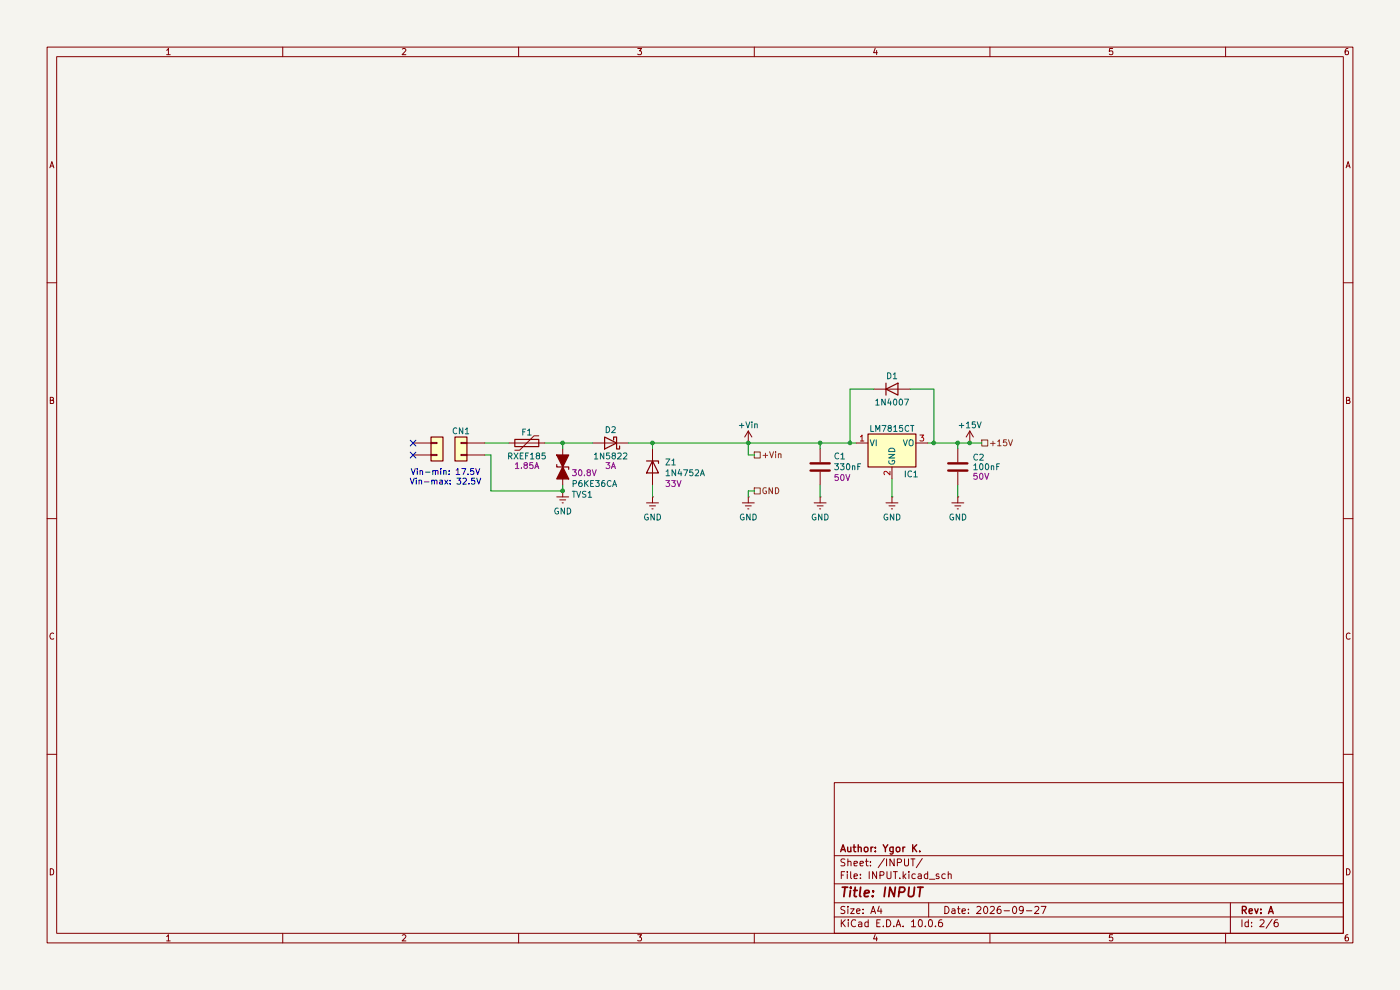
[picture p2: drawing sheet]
(kicad_sch
 (version 20260306)
 (generator "eeschema")
 (generator_version "10.0")
 (paper "A4")
 (title_block
  (title "INPUT")
  (date "2026-09-27")
  (rev "A")
  (company "Author: Ygor K."))
 (lib_symbols
  (symbol "Conn_01x02_1"
   (pin_numbers (hide yes))
   (pin_names
    (offset 1.016) (hide yes)) (exclude_from_sim no) (in_bom yes) (on_board yes)
   (in_pos_files yes)
   (duplicate_pin_numbers_are_jumpers no)
   (property "Reference" "J" (at 0 2.54 0) (show_name no) (do_not_autoplace no) (effects (font (size 1.27 1.27))))
   (property "Value" "Conn_01x02" (at 0 -5.08 0) (show_name no) (do_not_autoplace no) (effects (font (size 1.27 1.27))))
   (property "Footprint" "" (at 0 0 0) (show_name no) (do_not_autoplace no) (hide yes) (effects (font (size 1.27 1.27))))
   (property "Datasheet" "" (at 0 0 0) (show_name no) (do_not_autoplace no) (hide yes) (effects (font (size 1.27 1.27))))
   (property "Description" "Generic connector, single row, 01x02, script generated (kicad-library-utils/schlib/autogen/connector/)" (at 0 0 0) (show_name no) (do_not_autoplace no) (hide yes) (effects (font (size 1.27 1.27))))
   (symbol "Conn_01x02_1_1_1"
    (rectangle (start -1.27 1.27) (end 1.27 -3.81) (stroke (width 0.254) (type default)) (fill (type background)))
    (rectangle (start -1.27 0.127) (end 0 -0.127) (stroke (width 0.1524) (type default)) (fill (type none)))
    (rectangle (start -1.27 -2.413) (end 0 -2.667) (stroke (width 0.1524) (type default)) (fill (type none)))
    (pin passive line (at -5.08 0 0) (length 3.81) (name "Pin_1" (effects (font (size 1.27 1.27)))) (number "1" (effects (font (size 1.27 1.27)))))
    (pin passive line (at -5.08 -2.54 0) (length 3.81) (name "Pin_2" (effects (font (size 1.27 1.27)))) (number "2" (effects (font (size 1.27 1.27))))))
   (embedded_fonts no))
  (symbol "Connector_Generic:Conn_01x02"
   (pin_numbers (hide yes))
   (pin_names
    (offset 1.016) (hide yes)) (exclude_from_sim no) (in_bom yes) (on_board yes)
   (in_pos_files yes)
   (duplicate_pin_numbers_are_jumpers no)
   (property "Reference" "J" (at 0 2.54 0) (show_name no) (do_not_autoplace no) (effects (font (size 1.27 1.27))))
   (property "Value" "Conn_01x02" (at 0 -5.08 0) (show_name no) (do_not_autoplace no) (effects (font (size 1.27 1.27))))
   (property "Footprint" "" (at 0 0 0) (show_name no) (do_not_autoplace no) (hide yes) (effects (font (size 1.27 1.27))))
   (property "Datasheet" "" (at 0 0 0) (show_name no) (do_not_autoplace no) (hide yes) (effects (font (size 1.27 1.27))))
   (property "Description" "Generic connector, single row, 01x02, script generated (kicad-library-utils/schlib/autogen/connector/)" (at 0 0 0) (show_name no) (do_not_autoplace no) (hide yes) (effects (font (size 1.27 1.27))))
   (symbol "Conn_01x02_1_1"
    (rectangle (start -1.27 1.27) (end 1.27 -3.81) (stroke (width 0.254) (type default)) (fill (type background)))
    (rectangle (start -1.27 0.127) (end 0 -0.127) (stroke (width 0.1524) (type default)) (fill (type none)))
    (rectangle (start -1.27 -2.413) (end 0 -2.667) (stroke (width 0.1524) (type default)) (fill (type none)))
    (pin passive line (at -5.08 0 0) (length 3.81) (name "Pin_1" (effects (font (size 1.27 1.27)))) (number "1" (effects (font (size 1.27 1.27)))))
    (pin passive line (at -5.08 -2.54 0) (length 3.81) (name "Pin_2" (effects (font (size 1.27 1.27)))) (number "2" (effects (font (size 1.27 1.27))))))
   (embedded_fonts no))
  (symbol "Device:C"
   (pin_numbers (hide yes))
   (pin_names
    (offset 0.254)) (exclude_from_sim no) (in_bom yes) (on_board yes)
   (in_pos_files yes)
   (duplicate_pin_numbers_are_jumpers no)
   (property "Reference" "C" (at 0.635 2.54 0) (show_name no) (do_not_autoplace no) (effects (font (size 1.27 1.27)) (justify left)))
   (property "Value" "C" (at 0.635 -2.54 0) (show_name no) (do_not_autoplace no) (effects (font (size 1.27 1.27)) (justify left)))
   (property "Footprint" "" (at 0.9652 -3.81 0) (show_name no) (do_not_autoplace no) (hide yes) (effects (font (size 1.27 1.27))))
   (property "Datasheet" "" (at 0 0 0) (show_name no) (do_not_autoplace no) (hide yes) (effects (font (size 1.27 1.27))))
   (property "Description" "Unpolarized capacitor" (at 0 0 0) (show_name no) (do_not_autoplace no) (hide yes) (effects (font (size 1.27 1.27))))
   (symbol "C_0_1"
    (polyline (pts (xy -2.032 0.762) (xy 2.032 0.762)) (stroke (width 0.508) (type default)) (fill (type none)))
    (polyline (pts (xy -2.032 -0.762) (xy 2.032 -0.762)) (stroke (width 0.508) (type default)) (fill (type none))))
   (symbol "C_1_1"
    (pin passive line (at 0 3.81 270) (length 2.794) (name "" (effects (font (size 1.27 1.27)))) (number "1" (effects (font (size 1.27 1.27)))))
    (pin passive line (at 0 -3.81 90) (length 2.794) (name "" (effects (font (size 1.27 1.27)))) (number "2" (effects (font (size 1.27 1.27))))))
   (embedded_fonts no))
  (symbol "Device:D_TVS_Filled"
   (pin_numbers (hide yes))
   (pin_names
    (offset 1.016) (hide yes)) (exclude_from_sim no) (in_bom yes) (on_board yes)
   (in_pos_files yes)
   (duplicate_pin_numbers_are_jumpers no)
   (property "Reference" "D" (at 0 2.54 0) (show_name no) (do_not_autoplace no) (effects (font (size 1.27 1.27))))
   (property "Value" "D_TVS_Filled" (at 0 -2.54 0) (show_name no) (do_not_autoplace no) (effects (font (size 1.27 1.27))))
   (property "Footprint" "" (at 0 0 0) (show_name no) (do_not_autoplace no) (hide yes) (effects (font (size 1.27 1.27))))
   (property "Datasheet" "" (at 0 0 0) (show_name no) (do_not_autoplace no) (hide yes) (effects (font (size 1.27 1.27))))
   (property "Description" "Bidirectional transient-voltage-suppression diode, filled shape" (at 0 0 0) (show_name no) (do_not_autoplace no) (hide yes) (effects (font (size 1.27 1.27))))
   (symbol "D_TVS_Filled_0_1"
    (polyline (pts (xy -2.54 -1.27) (xy 0 0) (xy -2.54 1.27) (xy -2.54 -1.27)) (stroke (width 0.254) (type default)) (fill (type outline)))
    (polyline (pts (xy 0.508 1.27) (xy 0 1.27) (xy 0 -1.27) (xy -0.508 -1.27)) (stroke (width 0.254) (type default)) (fill (type none)))
    (polyline (pts (xy 1.27 0) (xy -1.27 0)) (stroke (width 0) (type default)) (fill (type none)))
    (polyline (pts (xy 2.54 1.27) (xy 2.54 -1.27) (xy 0 0) (xy 2.54 1.27)) (stroke (width 0.254) (type default)) (fill (type outline))))
   (symbol "D_TVS_Filled_1_1"
    (pin passive line (at -3.81 0 0) (length 2.54) (name "A1" (effects (font (size 1.27 1.27)))) (number "1" (effects (font (size 1.27 1.27)))))
    (pin passive line (at 3.81 0 180) (length 2.54) (name "A2" (effects (font (size 1.27 1.27)))) (number "2" (effects (font (size 1.27 1.27))))))
   (embedded_fonts no))
  (symbol "Device:Polyfuse"
   (pin_numbers (hide yes))
   (pin_names
    (offset 0)) (exclude_from_sim no) (in_bom yes) (on_board yes)
   (in_pos_files yes)
   (duplicate_pin_numbers_are_jumpers no)
   (property "Reference" "F" (at -2.54 0 90) (show_name no) (do_not_autoplace no) (effects (font (size 1.27 1.27))))
   (property "Value" "Polyfuse" (at 2.54 0 90) (show_name no) (do_not_autoplace no) (effects (font (size 1.27 1.27))))
   (property "Footprint" "" (at 1.27 -5.08 0) (show_name no) (do_not_autoplace no) (hide yes) (effects (font (size 1.27 1.27)) (justify left)))
   (property "Datasheet" "" (at 0 0 0) (show_name no) (do_not_autoplace no) (hide yes) (effects (font (size 1.27 1.27))))
   (property "Description" "Resettable fuse, polymeric positive temperature coefficient" (at 0 0 0) (show_name no) (do_not_autoplace no) (hide yes) (effects (font (size 1.27 1.27))))
   (symbol "Polyfuse_0_1"
    (polyline (pts (xy -1.524 2.54) (xy -1.524 1.524) (xy 1.524 -1.524) (xy 1.524 -2.54)) (stroke (width 0) (type default)) (fill (type none)))
    (rectangle (start -0.762 2.54) (end 0.762 -2.54) (stroke (width 0.254) (type default)) (fill (type none)))
    (polyline (pts (xy 0 2.54) (xy 0 -2.54)) (stroke (width 0) (type default)) (fill (type none))))
   (symbol "Polyfuse_1_1"
    (pin passive line (at 0 3.81 270) (length 1.27) (name "" (effects (font (size 1.27 1.27)))) (number "1" (effects (font (size 1.27 1.27)))))
    (pin passive line (at 0 -3.81 90) (length 1.27) (name "" (effects (font (size 1.27 1.27)))) (number "2" (effects (font (size 1.27 1.27))))))
   (embedded_fonts no))
  (symbol "Diode:1N4007"
   (pin_numbers (hide yes))
   (pin_names (hide yes)) (exclude_from_sim no) (in_bom yes) (on_board yes)
   (in_pos_files yes)
   (duplicate_pin_numbers_are_jumpers no)
   (property "Reference" "D" (at 0 2.54 0) (show_name no) (do_not_autoplace no) (effects (font (size 1.27 1.27))))
   (property "Value" "1N4007" (at 0 -2.54 0) (show_name no) (do_not_autoplace no) (effects (font (size 1.27 1.27))))
   (property "Footprint" "Diode_THT:D_DO-41_SOD81_P10.16mm_Horizontal" (at 0 -4.445 0) (show_name no) (do_not_autoplace no) (hide yes) (effects (font (size 1.27 1.27))))
   (property "Datasheet" "http://www.vishay.com/docs/88503/1n4001.pdf" (at 0 0 0) (show_name no) (do_not_autoplace no) (hide yes) (effects (font (size 1.27 1.27))))
   (property "Description" "1000V 1A General Purpose Rectifier Diode, DO-41" (at 0 0 0) (show_name no) (do_not_autoplace no) (hide yes) (effects (font (size 1.27 1.27))))
   (property "Sim.Device" "D" (at 0 0 0) (show_name no) (do_not_autoplace no) (hide yes) (effects (font (size 1.27 1.27))))
   (property "Sim.Pins" "1=K 2=A" (at 0 0 0) (show_name no) (do_not_autoplace no) (hide yes) (effects (font (size 1.27 1.27))))
   (symbol "1N4007_0_1"
    (polyline (pts (xy -1.27 1.27) (xy -1.27 -1.27)) (stroke (width 0.254) (type default)) (fill (type none)))
    (polyline (pts (xy 1.27 1.27) (xy 1.27 -1.27) (xy -1.27 0) (xy 1.27 1.27)) (stroke (width 0.254) (type default)) (fill (type none)))
    (polyline (pts (xy 1.27 0) (xy -1.27 0)) (stroke (width 0) (type default)) (fill (type none))))
   (symbol "1N4007_1_1"
    (pin passive line (at -3.81 0 0) (length 2.54) (name "K" (effects (font (size 1.27 1.27)))) (number "1" (effects (font (size 1.27 1.27)))))
    (pin passive line (at 3.81 0 180) (length 2.54) (name "A" (effects (font (size 1.27 1.27)))) (number "2" (effects (font (size 1.27 1.27))))))
   (embedded_fonts no))
  (symbol "Diode:1N47xxA"
   (pin_numbers (hide yes))
   (pin_names (hide yes)) (exclude_from_sim no) (in_bom yes) (on_board yes)
   (in_pos_files yes)
   (duplicate_pin_numbers_are_jumpers no)
   (property "Reference" "D" (at 0 2.54 0) (show_name no) (do_not_autoplace no) (effects (font (size 1.27 1.27))))
   (property "Value" "1N47xxA" (at 0 -2.54 0) (show_name no) (do_not_autoplace no) (effects (font (size 1.27 1.27))))
   (property "Footprint" "Diode_THT:D_DO-41_SOD81_P10.16mm_Horizontal" (at 0 -4.445 0) (show_name no) (do_not_autoplace no) (hide yes) (effects (font (size 1.27 1.27))))
   (property "Datasheet" "https://www.vishay.com/docs/85816/1n4728a.pdf" (at 0 0 0) (show_name no) (do_not_autoplace no) (hide yes) (effects (font (size 1.27 1.27))))
   (property "Description" "1300mW Silicon planar power Zener diodes, DO-41" (at 0 0 0) (show_name no) (do_not_autoplace no) (hide yes) (effects (font (size 1.27 1.27))))
   (symbol "1N47xxA_0_1"
    (polyline (pts (xy -1.27 -1.27) (xy -1.27 1.27) (xy -0.762 1.27)) (stroke (width 0.254) (type default)) (fill (type none)))
    (polyline (pts (xy 1.27 0) (xy -1.27 0)) (stroke (width 0) (type default)) (fill (type none)))
    (polyline (pts (xy 1.27 -1.27) (xy 1.27 1.27) (xy -1.27 0) (xy 1.27 -1.27)) (stroke (width 0.254) (type default)) (fill (type none))))
   (symbol "1N47xxA_1_1"
    (pin passive line (at -3.81 0 0) (length 2.54) (name "K" (effects (font (size 1.27 1.27)))) (number "1" (effects (font (size 1.27 1.27)))))
    (pin passive line (at 3.81 0 180) (length 2.54) (name "A" (effects (font (size 1.27 1.27)))) (number "2" (effects (font (size 1.27 1.27))))))
   (embedded_fonts no))
  (symbol "Diode:1N5822"
   (pin_numbers (hide yes))
   (pin_names
    (offset 1.016) (hide yes)) (exclude_from_sim no) (in_bom yes) (on_board yes)
   (in_pos_files yes)
   (duplicate_pin_numbers_are_jumpers no)
   (property "Reference" "D" (at 0 2.54 0) (show_name no) (do_not_autoplace no) (effects (font (size 1.27 1.27))))
   (property "Value" "1N5822" (at 0 -2.54 0) (show_name no) (do_not_autoplace no) (effects (font (size 1.27 1.27))))
   (property "Footprint" "Diode_THT:D_DO-201AD_P15.24mm_Horizontal" (at 0 -4.445 0) (show_name no) (do_not_autoplace no) (hide yes) (effects (font (size 1.27 1.27))))
   (property "Datasheet" "http://www.vishay.com/docs/88526/1n5820.pdf" (at 0 0 0) (show_name no) (do_not_autoplace no) (hide yes) (effects (font (size 1.27 1.27))))
   (property "Description" "40V 3A Schottky Barrier Rectifier Diode, DO-201AD" (at 0 0 0) (show_name no) (do_not_autoplace no) (hide yes) (effects (font (size 1.27 1.27))))
   (symbol "1N5822_0_1"
    (polyline (pts (xy -1.905 0.635) (xy -1.905 1.27) (xy -1.27 1.27) (xy -1.27 -1.27) (xy -0.635 -1.27) (xy -0.635 -0.635)) (stroke (width 0.254) (type default)) (fill (type none)))
    (polyline (pts (xy 1.27 1.27) (xy 1.27 -1.27) (xy -1.27 0) (xy 1.27 1.27)) (stroke (width 0.254) (type default)) (fill (type none)))
    (polyline (pts (xy 1.27 0) (xy -1.27 0)) (stroke (width 0) (type default)) (fill (type none))))
   (symbol "1N5822_1_1"
    (pin passive line (at -3.81 0 0) (length 2.54) (name "K" (effects (font (size 1.27 1.27)))) (number "1" (effects (font (size 1.27 1.27)))))
    (pin passive line (at 3.81 0 180) (length 2.54) (name "A" (effects (font (size 1.27 1.27)))) (number "2" (effects (font (size 1.27 1.27))))))
   (embedded_fonts no))
  (symbol "Regulator_Linear:LM7815_TO220"
   (pin_names
    (offset 0.254)) (exclude_from_sim no) (in_bom yes) (on_board yes)
   (in_pos_files yes)
   (duplicate_pin_numbers_are_jumpers no)
   (property "Reference" "U" (at -3.81 3.175 0) (show_name no) (do_not_autoplace no) (effects (font (size 1.27 1.27))))
   (property "Value" "LM7815_TO220" (at 0 3.175 0) (show_name no) (do_not_autoplace no) (effects (font (size 1.27 1.27)) (justify left)))
   (property "Footprint" "Package_TO_SOT_THT:TO-220-3_Vertical" (at 0 5.715 0) (show_name no) (do_not_autoplace no) (hide yes) (effects (font (size 1.27 1.27)
    (italic yes))))
   (property "Datasheet" "https://www.onsemi.cn/PowerSolutions/document/MC7800-D.PDF" (at 0 -1.27 0) (show_name no) (do_not_autoplace no) (hide yes) (effects (font (size 1.27 1.27))))
   (property "Description" "Positive 1A 35V Linear Regulator, Fixed Output 15V, TO-220" (at 0 0 0) (show_name no) (do_not_autoplace no) (hide yes) (effects (font (size 1.27 1.27))))
   (symbol "LM7815_TO220_0_1"
    (rectangle (start -5.08 1.905) (end 5.08 -5.08) (stroke (width 0.254) (type default)) (fill (type background))))
   (symbol "LM7815_TO220_1_1"
    (pin power_in line (at -7.62 0 0) (length 2.54) (name "VI" (effects (font (size 1.27 1.27)))) (number "1" (effects (font (size 1.27 1.27)))))
    (pin power_in line (at 0 -7.62 90) (length 2.54) (name "GND" (effects (font (size 1.27 1.27)))) (number "2" (effects (font (size 1.27 1.27)))))
    (pin power_out line (at 7.62 0 180) (length 2.54) (name "VO" (effects (font (size 1.27 1.27)))) (number "3" (effects (font (size 1.27 1.27))))))
   (embedded_fonts no))
  (symbol "power:GNDREF"
   (power global)
   (pin_numbers (hide yes))
   (pin_names
    (offset 0) (hide yes)) (exclude_from_sim no) (in_bom yes) (on_board yes)
   (in_pos_files yes)
   (duplicate_pin_numbers_are_jumpers no)
   (property "Reference" "#PWR" (at 0 -6.35 0) (show_name no) (do_not_autoplace no) (hide yes) (effects (font (size 1.27 1.27))))
   (property "Value" "GNDREF" (at 0 -3.81 0) (show_name no) (do_not_autoplace no) (effects (font (size 1.27 1.27))))
   (property "Footprint" "" (at 0 0 0) (show_name no) (do_not_autoplace no) (hide yes) (effects (font (size 1.27 1.27))))
   (property "Datasheet" "" (at 0 0 0) (show_name no) (do_not_autoplace no) (hide yes) (effects (font (size 1.27 1.27))))
   (property "Description" "Power symbol creates a global label with name \"GNDREF\" , reference supply ground" (at 0 0 0) (show_name no) (do_not_autoplace no) (hide yes) (effects (font (size 1.27 1.27))))
   (symbol "GNDREF_0_1"
    (polyline (pts (xy -0.635 -1.905) (xy 0.635 -1.905)) (stroke (width 0) (type default)) (fill (type none)))
    (polyline (pts (xy -0.127 -2.54) (xy 0.127 -2.54)) (stroke (width 0) (type default)) (fill (type none)))
    (polyline (pts (xy 0 -1.27) (xy 0 0)) (stroke (width 0) (type default)) (fill (type none)))
    (polyline (pts (xy 1.27 -1.27) (xy -1.27 -1.27)) (stroke (width 0) (type default)) (fill (type none))))
   (symbol "GNDREF_1_1"
    (pin power_in line (at 0 0 270) (length 0) (name "" (effects (font (size 1.27 1.27)))) (number "1" (effects (font (size 1.27 1.27))))))
   (embedded_fonts no))
  (symbol "power:VCC"
   (power global)
   (pin_numbers (hide yes))
   (pin_names
    (offset 0) (hide yes)) (exclude_from_sim no) (in_bom yes) (on_board yes)
   (in_pos_files yes)
   (duplicate_pin_numbers_are_jumpers no)
   (property "Reference" "#PWR" (at 0 -3.81 0) (show_name no) (do_not_autoplace no) (hide yes) (effects (font (size 1.27 1.27))))
   (property "Value" "VCC" (at 0 3.556 0) (show_name no) (do_not_autoplace no) (effects (font (size 1.27 1.27))))
   (property "Footprint" "" (at 0 0 0) (show_name no) (do_not_autoplace no) (hide yes) (effects (font (size 1.27 1.27))))
   (property "Datasheet" "" (at 0 0 0) (show_name no) (do_not_autoplace no) (hide yes) (effects (font (size 1.27 1.27))))
   (property "Description" "Power symbol creates a global label with name \"VCC\"" (at 0 0 0) (show_name no) (do_not_autoplace no) (hide yes) (effects (font (size 1.27 1.27))))
   (symbol "VCC_0_1"
    (polyline (pts (xy -0.762 1.27) (xy 0 2.54)) (stroke (width 0) (type default)) (fill (type none)))
    (polyline (pts (xy 0 2.54) (xy 0.762 1.27)) (stroke (width 0) (type default)) (fill (type none)))
    (polyline (pts (xy 0 0) (xy 0 2.54)) (stroke (width 0) (type default)) (fill (type none))))
   (symbol "VCC_1_1"
    (pin power_in line (at 0 0 90) (length 0) (name "" (effects (font (size 1.27 1.27)))) (number "1" (effects (font (size 1.27 1.27))))))
   (embedded_fonts no)))
 (text "Vin-min: 17.5V\nVin-max: 32.5V"
  (exclude_from_sim no)
  (at 94.488 101.346 0)
  (effects (font (size 1.27 1.27))))
 (junction
  (at 119.38 93.98)
  (diameter 0)
  (color 0 0 0 0))
 (junction
  (at 158.75 93.98)
  (diameter 0)
  (color 0 0 0 0))
 (junction
  (at 173.99 93.98)
  (diameter 0)
  (color 0 0 0 0))
 (junction
  (at 205.74 93.98)
  (diameter 0)
  (color 0 0 0 0))
 (junction
  (at 138.43 93.98)
  (diameter 0)
  (color 0 0 0 0))
 (junction
  (at 119.38 104.14)
  (diameter 0)
  (color 0 0 0 0))
 (junction
  (at 180.34 93.98)
  (diameter 0)
  (color 0 0 0 0))
 (junction
  (at 198.12 93.98)
  (diameter 0)
  (color 0 0 0 0))
 (junction
  (at 203.2 93.98)
  (diameter 0)
  (color 0 0 0 0))
 (no_connect
  (at 87.63 93.98))
 (no_connect
  (at 87.63 96.52))
 (wire
  (pts (xy 180.34 82.55) (xy 185.42 82.55))
  (stroke (width 0) (type default)))
 (wire
  (pts (xy 104.14 96.52) (xy 102.87 96.52))
  (stroke (width 0) (type default)))
 (wire
  (pts (xy 180.34 93.98) (xy 180.34 82.55))
  (stroke (width 0) (type default)))
 (wire
  (pts (xy 160.02 104.14) (xy 158.75 104.14))
  (stroke (width 0) (type default)))
 (wire
  (pts (xy 180.34 93.98) (xy 181.61 93.98))
  (stroke (width 0) (type default)))
 (wire
  (pts (xy 104.14 96.52) (xy 104.14 104.14))
  (stroke (width 0) (type default)))
 (wire
  (pts (xy 119.38 104.14) (xy 119.38 102.87))
  (stroke (width 0) (type default)))
 (wire
  (pts (xy 158.75 104.14) (xy 158.75 105.41))
  (stroke (width 0) (type default)))
 (wire
  (pts (xy 196.85 93.98) (xy 198.12 93.98))
  (stroke (width 0) (type default)))
 (wire
  (pts (xy 104.14 104.14) (xy 119.38 104.14))
  (stroke (width 0) (type default)))
 (wire
  (pts (xy 115.57 93.98) (xy 119.38 93.98))
  (stroke (width 0) (type default)))
 (wire
  (pts (xy 138.43 93.98) (xy 138.43 95.25))
  (stroke (width 0) (type default)))
 (wire
  (pts (xy 173.99 93.98) (xy 180.34 93.98))
  (stroke (width 0) (type default)))
 (wire
  (pts (xy 203.2 102.87) (xy 203.2 105.41))
  (stroke (width 0) (type default)))
 (wire
  (pts (xy 102.87 93.98) (xy 107.95 93.98))
  (stroke (width 0) (type default)))
 (wire
  (pts (xy 198.12 82.55) (xy 193.04 82.55))
  (stroke (width 0) (type default)))
 (wire
  (pts (xy 158.75 96.52) (xy 160.02 96.52))
  (stroke (width 0) (type default)))
 (wire
  (pts (xy 203.2 93.98) (xy 208.28 93.98))
  (stroke (width 0) (type default)))
 (wire
  (pts (xy 173.99 95.25) (xy 173.99 93.98))
  (stroke (width 0) (type default)))
 (wire
  (pts (xy 198.12 93.98) (xy 203.2 93.98))
  (stroke (width 0) (type default)))
 (wire
  (pts (xy 189.23 101.6) (xy 189.23 105.41))
  (stroke (width 0) (type default)))
 (wire
  (pts (xy 119.38 93.98) (xy 119.38 95.25))
  (stroke (width 0) (type default)))
 (wire
  (pts (xy 198.12 82.55) (xy 198.12 93.98))
  (stroke (width 0) (type default)))
 (wire
  (pts (xy 158.75 93.98) (xy 158.75 96.52))
  (stroke (width 0) (type default)))
 (wire
  (pts (xy 133.35 93.98) (xy 173.99 93.98))
  (stroke (width 0) (type default)))
 (wire
  (pts (xy 119.38 93.98) (xy 125.73 93.98))
  (stroke (width 0) (type default)))
 (wire
  (pts (xy 173.99 102.87) (xy 173.99 105.41))
  (stroke (width 0) (type default)))
 (wire
  (pts (xy 203.2 93.98) (xy 203.2 95.25))
  (stroke (width 0) (type default)))
 (wire
  (pts (xy 138.43 102.87) (xy 138.43 105.41))
  (stroke (width 0) (type default)))
 (hierarchical_label "+Vin"
  (shape passive)
  (at 160.02 96.52 0)
  (effects (font (size 1.27 1.27)) (justify left)))
 (hierarchical_label "GND"
  (shape passive)
  (at 160.02 104.14 0)
  (effects (font (size 1.27 1.27)) (justify left)))
 (hierarchical_label "+15V"
  (shape passive)
  (at 208.28 93.98 0)
  (effects (font (size 1.27 1.27)) (justify left)))
 (symbol
  (lib_id "Diode:1N4007")
  (at 189.23 82.55 0)
  (unit 1)
  (body_style 1)
  (exclude_from_sim no)
  (in_bom yes)
  (on_board yes)
  (in_pos_files yes)
  (dnp no)
  (property "Reference" "D1" (at 189.23 79.756 0) (show_name no) (do_not_autoplace no) (effects (font (size 1.27 1.27))))
  (property "Value" "1N4007" (at 189.23 85.344 0) (show_name no) (do_not_autoplace no) (effects (font (size 1.27 1.27))))
  (property "Footprint" "Diode_THT:D_DO-41_SOD81_P10.16mm_Horizontal" (at 189.23 86.995 0) (hide yes) (show_name no) (do_not_autoplace no) (effects (font (size 1.27 1.27))))
  (property "Datasheet" "http://www.vishay.com/docs/88503/1n4001.pdf" (at 189.23 82.55 0) (hide yes) (show_name no) (do_not_autoplace no) (effects (font (size 1.27 1.27))))
  (property "Description" "1000V 1A General Purpose Rectifier Diode, DO-41" (at 189.23 82.55 0) (hide yes) (show_name no) (do_not_autoplace no) (effects (font (size 1.27 1.27))))
  (property "Sim.Device" "D" (at 189.23 82.55 0) (hide yes) (show_name no) (do_not_autoplace no) (effects (font (size 1.27 1.27))))
  (property "Sim.Pins" "1=K 2=A" (at 189.23 82.55 0) (hide yes) (show_name no) (do_not_autoplace no) (effects (font (size 1.27 1.27))))
  (property "Link" "https://www.multcomercial.com.br/diodo-retificador-1n4007-1000v-1a.html" (at 189.23 82.55 0) (hide yes) (show_name no) (do_not_autoplace no) (effects (font (size 1.27 1.27))))
  (pin "2")
  (pin "1"))
 (symbol
  (lib_id "Device:Polyfuse")
  (at 111.76 93.98 90)
  (unit 1)
  (body_style 1)
  (exclude_from_sim no)
  (in_bom yes)
  (on_board yes)
  (in_pos_files yes)
  (dnp no)
  (property "Reference" "F1" (at 111.76 91.694 90) (show_name no) (do_not_autoplace no) (effects (font (size 1.27 1.27))))
  (property "Value" "RXEF185" (at 111.76 96.774 90) (show_name no) (do_not_autoplace no) (effects (font (size 1.27 1.27))))
  (property "Footprint" "Fuse:Fuse_Bourns_MF-RHT1000" (at 116.84 92.71 0) (hide yes) (show_name no) (do_not_autoplace no) (effects (font (size 1.27 1.27)) (justify left)))
  (property "Datasheet" "https://www.littelfuse.com/assetdocs/resettable-ptc-rxef-datasheet?assetguid=e9a7b6b3-79ce-478c-a39a-0a70ee48ccec" (at 111.76 93.98 0) (hide yes) (show_name no) (do_not_autoplace no) (effects (font (size 1.27 1.27))))
  (property "Description" "Resettable fuse, polymeric positive temperature coefficient" (at 111.76 93.98 0) (hide yes) (show_name no) (do_not_autoplace no) (effects (font (size 1.27 1.27))))
  (property "Hold Current" "1.85A" (at 111.76 98.806 90) (show_name no) (do_not_autoplace no) (effects (font (size 1.27 1.27))))
  (property "Link" "https://www.multcomercial.com.br/fusivel-resetavel-rxef185-ptc-1-85a-polyswitch-termistor-cod-loja-2811.html" (at 111.76 93.98 90) (hide yes) (show_name no) (do_not_autoplace no) (effects (font (size 1.27 1.27))))
  (pin "2")
  (pin "1"))
 (symbol
  (lib_id "Device:C")
  (at 203.2 99.06 0)
  (unit 1)
  (body_style 1)
  (exclude_from_sim no)
  (in_bom yes)
  (on_board yes)
  (in_pos_files yes)
  (dnp no)
  (property "Reference" "C2" (at 206.248 97.028 0) (show_name no) (do_not_autoplace no) (effects (font (size 1.27 1.27)) (justify left)))
  (property "Value" "100nF" (at 206.248 99.06 0) (show_name no) (do_not_autoplace no) (effects (font (size 1.27 1.27)) (justify left)))
  (property "Footprint" "Capacitor_THT:C_Disc_D3.0mm_W2.0mm_P2.50mm" (at 204.1652 102.87 0) (hide yes) (show_name no) (do_not_autoplace no) (effects (font (size 1.27 1.27))))
  (property "Datasheet" "" (at 203.2 99.06 0) (hide yes) (show_name no) (do_not_autoplace no) (effects (font (size 1.27 1.27))))
  (property "Description" "Unpolarized capacitor" (at 203.2 99.06 0) (hide yes) (show_name no) (do_not_autoplace no) (effects (font (size 1.27 1.27))))
  (property "Voltage" "50V" (at 206.248 101.092 0) (show_name no) (do_not_autoplace no) (effects (font (size 1.27 1.27)) (justify left)))
  (property "Link" "https://www.multcomercial.com.br/capacitor-ceramico-disco-100kpf-50v-104-100nf-0-1uf-cod-loja-1351.html" (at 203.2 99.06 0) (hide yes) (show_name no) (do_not_autoplace no) (effects (font (size 1.27 1.27))))
  (pin "2")
  (pin "1"))
 (symbol
  (lib_id "power:GNDREF")
  (at 203.2 105.41 0)
  (unit 1)
  (body_style 1)
  (exclude_from_sim no)
  (in_bom yes)
  (on_board yes)
  (in_pos_files yes)
  (dnp no)
  (property "Reference" "#PWR018" (at 203.2 111.76 0) (hide yes) (show_name no) (do_not_autoplace no) (effects (font (size 1.27 1.27))))
  (property "Value" "GND" (at 203.2 109.728 0) (show_name no) (do_not_autoplace no) (effects (font (size 1.27 1.27))))
  (property "Footprint" "" (at 203.2 105.41 0) (hide yes) (show_name no) (do_not_autoplace no) (effects (font (size 1.27 1.27))))
  (property "Datasheet" "" (at 203.2 105.41 0) (hide yes) (show_name no) (do_not_autoplace no) (effects (font (size 1.27 1.27))))
  (property "Description" "Power symbol creates a global label with name \"GNDREF\" , reference supply ground" (at 203.2 105.41 0) (hide yes) (show_name no) (do_not_autoplace no) (effects (font (size 1.27 1.27))))
  (pin "1"))
 (symbol
  (lib_id "Device:C")
  (at 173.99 99.06 0)
  (unit 1)
  (body_style 1)
  (exclude_from_sim no)
  (in_bom yes)
  (on_board yes)
  (in_pos_files yes)
  (dnp no)
  (property "Reference" "C1" (at 176.784 96.774 0) (show_name no) (do_not_autoplace no) (effects (font (size 1.27 1.27)) (justify left)))
  (property "Value" "330nF" (at 176.784 99.06 0) (show_name no) (do_not_autoplace no) (effects (font (size 1.27 1.27)) (justify left)))
  (property "Footprint" "Capacitor_THT:C_Rect_L10.0mm_W5.0mm_P5.00mm_P7.50mm" (at 174.9552 102.87 0) (hide yes) (show_name no) (do_not_autoplace no) (effects (font (size 1.27 1.27))))
  (property "Datasheet" "" (at 173.99 99.06 0) (hide yes) (show_name no) (do_not_autoplace no) (effects (font (size 1.27 1.27))))
  (property "Description" "Unpolarized capacitor" (at 173.99 99.06 0) (hide yes) (show_name no) (do_not_autoplace no) (effects (font (size 1.27 1.27))))
  (property "Voltage" "50V" (at 176.784 101.346 0) (show_name no) (do_not_autoplace no) (effects (font (size 1.27 1.27)) (justify left)))
  (property "Link" "https://www.multcomercial.com.br/capacitor-multicamada-330kpf-50v-cod-loja-3717.html" (at 173.99 99.06 0) (hide yes) (show_name no) (do_not_autoplace no) (effects (font (size 1.27 1.27))))
  (pin "2")
  (pin "1"))
 (symbol
  (lib_id "power:GNDREF")
  (at 189.23 105.41 0)
  (unit 1)
  (body_style 1)
  (exclude_from_sim no)
  (in_bom yes)
  (on_board yes)
  (in_pos_files yes)
  (dnp no)
  (property "Reference" "#PWR017" (at 189.23 111.76 0) (hide yes) (show_name no) (do_not_autoplace no) (effects (font (size 1.27 1.27))))
  (property "Value" "GND" (at 189.23 109.728 0) (show_name no) (do_not_autoplace no) (effects (font (size 1.27 1.27))))
  (property "Footprint" "" (at 189.23 105.41 0) (hide yes) (show_name no) (do_not_autoplace no) (effects (font (size 1.27 1.27))))
  (property "Datasheet" "" (at 189.23 105.41 0) (hide yes) (show_name no) (do_not_autoplace no) (effects (font (size 1.27 1.27))))
  (property "Description" "Power symbol creates a global label with name \"GNDREF\" , reference supply ground" (at 189.23 105.41 0) (hide yes) (show_name no) (do_not_autoplace no) (effects (font (size 1.27 1.27))))
  (pin "1"))
 (symbol
  (lib_id "Diode:1N47xxA")
  (at 138.43 99.06 270)
  (unit 1)
  (body_style 1)
  (exclude_from_sim no)
  (in_bom yes)
  (on_board yes)
  (in_pos_files yes)
  (dnp no)
  (property "Reference" "Z1" (at 140.97 98.044 90) (show_name no) (do_not_autoplace no) (effects (font (size 1.27 1.27)) (justify left)))
  (property "Value" "1N4752A" (at 140.97 100.3299 90) (show_name no) (do_not_autoplace no) (effects (font (size 1.27 1.27)) (justify left)))
  (property "Footprint" "Diode_THT:D_DO-41_SOD81_P10.16mm_Horizontal" (at 133.985 99.06 0) (hide yes) (show_name no) (do_not_autoplace no) (effects (font (size 1.27 1.27))))
  (property "Datasheet" "https://www.vishay.com/docs/85816/1n4728a.pdf" (at 138.43 99.06 0) (hide yes) (show_name no) (do_not_autoplace no) (effects (font (size 1.27 1.27))))
  (property "Description" "1300mW Silicon planar power Zener diodes, DO-41" (at 138.43 99.06 0) (hide yes) (show_name no) (do_not_autoplace no) (effects (font (size 1.27 1.27))))
  (property "Zener Voltage" "33V" (at 140.97 102.616 90) (show_name no) (do_not_autoplace no) (effects (font (size 1.27 1.27)) (justify left)))
  (property "Link" "https://www.multcomercial.com.br/diodo-zener-1n4752a-33v-1-watt-1w-do41-cod-loja-1018-semtech-26115.html" (at 138.43 99.06 90) (hide yes) (show_name no) (do_not_autoplace no) (effects (font (size 1.27 1.27))))
  (pin "2")
  (pin "1"))
 (symbol
  (lib_id "power:GNDREF")
  (at 119.38 104.14 0)
  (unit 1)
  (body_style 1)
  (exclude_from_sim no)
  (in_bom yes)
  (on_board yes)
  (in_pos_files yes)
  (dnp no)
  (property "Reference" "#PWR013" (at 119.38 110.49 0) (hide yes) (show_name no) (do_not_autoplace no) (effects (font (size 1.27 1.27))))
  (property "Value" "GND" (at 119.38 108.458 0) (show_name no) (do_not_autoplace no) (effects (font (size 1.27 1.27))))
  (property "Footprint" "" (at 119.38 104.14 0) (hide yes) (show_name no) (do_not_autoplace no) (effects (font (size 1.27 1.27))))
  (property "Datasheet" "" (at 119.38 104.14 0) (hide yes) (show_name no) (do_not_autoplace no) (effects (font (size 1.27 1.27))))
  (property "Description" "Power symbol creates a global label with name \"GNDREF\" , reference supply ground" (at 119.38 104.14 0) (hide yes) (show_name no) (do_not_autoplace no) (effects (font (size 1.27 1.27))))
  (pin "1"))
 (symbol
  (lib_name "Conn_01x02_1")
  (lib_id "Connector_Generic:Conn_01x02")
  (at 92.71 93.98 0)
  (unit 1)
  (body_style 1)
  (exclude_from_sim no)
  (in_bom yes)
  (on_board no)
  (in_pos_files no)
  (dnp no)
  (property "Reference" "EXT1" (at 92.71 91.44 0) (hide yes) (show_name no) (do_not_autoplace no) (effects (font (size 1.27 1.27))))
  (property "Value" "AKZ950" (at 92.71 99.568 0) (hide yes) (show_name no) (do_not_autoplace no) (effects (font (size 1.27 1.27))))
  (property "Footprint" "" (at 92.71 93.98 0) (hide yes) (show_name no) (do_not_autoplace no) (effects (font (size 1.27 1.27))))
  (property "Datasheet" "" (at 92.71 93.98 0) (hide yes) (show_name no) (do_not_autoplace no) (effects (font (size 1.27 1.27))))
  (property "Description" "Conector Verde Multipolar AKZ950 Fêmea - Passo 5,08mm" (at 92.71 93.98 0) (hide yes) (show_name no) (do_not_autoplace no) (effects (font (size 1.27 1.27))))
  (property "Link" "https://www.multcomercial.com.br/conector-verde-multipolar-akz950-femea-passo-5-08mm-phoenix-mecano.html" (at 92.71 93.98 0) (hide yes) (show_name no) (do_not_autoplace no) (effects (font (size 1.27 1.27))))
  (pin "1")
  (pin "2"))
 (symbol
  (lib_id "power:VCC")
  (at 158.75 93.98 0)
  (unit 1)
  (body_style 1)
  (exclude_from_sim no)
  (in_bom yes)
  (on_board yes)
  (in_pos_files yes)
  (dnp no)
  (property "Reference" "#PWR011" (at 158.75 97.79 0) (hide yes) (show_name no) (do_not_autoplace no) (effects (font (size 1.27 1.27))))
  (property "Value" "+Vin" (at 158.75 90.17 0) (show_name no) (do_not_autoplace no) (effects (font (size 1.27 1.27))))
  (property "Footprint" "" (at 158.75 93.98 0) (hide yes) (show_name no) (do_not_autoplace no) (effects (font (size 1.27 1.27))))
  (property "Datasheet" "" (at 158.75 93.98 0) (hide yes) (show_name no) (do_not_autoplace no) (effects (font (size 1.27 1.27))))
  (property "Description" "Power symbol creates a global label with name \"VCC\"" (at 158.75 93.98 0) (hide yes) (show_name no) (do_not_autoplace no) (effects (font (size 1.27 1.27))))
  (pin "1"))
 (symbol
  (lib_id "Regulator_Linear:LM7815_TO220")
  (at 189.23 93.98 0)
  (unit 1)
  (body_style 1)
  (exclude_from_sim no)
  (in_bom yes)
  (on_board yes)
  (in_pos_files yes)
  (dnp no)
  (property "Reference" "IC1" (at 193.294 100.584 0) (show_name no) (do_not_autoplace no) (effects (font (size 1.27 1.27))))
  (property "Value" "LM7815CT" (at 189.23 90.932 0) (show_name no) (do_not_autoplace no) (effects (font (size 1.27 1.27))))
  (property "Footprint" "Package_TO_SOT_THT:TO-220-3_Vertical" (at 189.23 88.265 0) (hide yes) (show_name no) (do_not_autoplace no) (effects (font (size 1.27 1.27)
    (italic yes))))
  (property "Datasheet" "https://www.ti.com/lit/ds/symlink/lm7800.pdf" (at 189.23 95.25 0) (hide yes) (show_name no) (do_not_autoplace no) (effects (font (size 1.27 1.27))))
  (property "Description" "Positive 1A 35V Linear Regulator, Fixed Output 15V, TO-220" (at 189.23 93.98 0) (hide yes) (show_name no) (do_not_autoplace no) (effects (font (size 1.27 1.27))))
  (property "Link" "https://www.multcomercial.com.br/regulador-de-tensao-linear-lm7815ct-15v-1a-positivo-to220-fairchild-cod-loja-382.html" (at 189.23 93.98 0) (hide yes) (show_name no) (do_not_autoplace no) (effects (font (size 1.27 1.27))))
  (pin "1")
  (pin "2")
  (pin "3"))
 (symbol
  (lib_id "power:GNDREF")
  (at 173.99 105.41 0)
  (unit 1)
  (body_style 1)
  (exclude_from_sim no)
  (in_bom yes)
  (on_board yes)
  (in_pos_files yes)
  (dnp no)
  (property "Reference" "#PWR016" (at 173.99 111.76 0) (hide yes) (show_name no) (do_not_autoplace no) (effects (font (size 1.27 1.27))))
  (property "Value" "GND" (at 173.99 109.728 0) (show_name no) (do_not_autoplace no) (effects (font (size 1.27 1.27))))
  (property "Footprint" "" (at 173.99 105.41 0) (hide yes) (show_name no) (do_not_autoplace no) (effects (font (size 1.27 1.27))))
  (property "Datasheet" "" (at 173.99 105.41 0) (hide yes) (show_name no) (do_not_autoplace no) (effects (font (size 1.27 1.27))))
  (property "Description" "Power symbol creates a global label with name \"GNDREF\" , reference supply ground" (at 173.99 105.41 0) (hide yes) (show_name no) (do_not_autoplace no) (effects (font (size 1.27 1.27))))
  (pin "1"))
 (symbol
  (lib_id "Connector_Generic:Conn_01x02")
  (at 97.79 93.98 0)
  (mirror y)
  (unit 1)
  (body_style 1)
  (exclude_from_sim no)
  (in_bom yes)
  (on_board yes)
  (in_pos_files yes)
  (dnp no)
  (property "Reference" "CN1" (at 97.79 91.44 0) (show_name no) (do_not_autoplace no) (effects (font (size 1.27 1.27))))
  (property "Value" "STLZ950GH" (at 97.79 99.568 0) (hide yes) (show_name no) (do_not_autoplace no) (effects (font (size 1.27 1.27))))
  (property "Footprint" "TerminalBlock_Phoenix:TerminalBlock_Phoenix_MKDS-1,5-2-5.08_1x02_P5.08mm_Horizontal" (at 97.79 93.98 0) (hide yes) (show_name no) (do_not_autoplace no) (effects (font (size 1.27 1.27))))
  (property "Datasheet" "" (at 97.79 93.98 0) (hide yes) (show_name no) (do_not_autoplace no) (effects (font (size 1.27 1.27))))
  (property "Description" "Conector Verde Multipolar STLZ950GH Macho 90º (Horizontal) Com as Laterais Fechadas - Passo 5,08mm" (at 97.79 93.98 0) (hide yes) (show_name no) (do_not_autoplace no) (effects (font (size 1.27 1.27))))
  (property "Link" "https://www.multcomercial.com.br/conector-verde-multipolar-stlz950gh-macho-90-horizontal-com-as-laterais-fechadas-passo-5-08mm-2-a-18-vias-phoenix-mecano.html" (at 97.79 93.98 0) (hide yes) (show_name no) (do_not_autoplace no) (effects (font (size 1.27 1.27))))
  (pin "1")
  (pin "2"))
 (symbol
  (lib_id "power:GNDREF")
  (at 158.75 105.41 0)
  (unit 1)
  (body_style 1)
  (exclude_from_sim no)
  (in_bom yes)
  (on_board yes)
  (in_pos_files yes)
  (dnp no)
  (property "Reference" "#PWR015" (at 158.75 111.76 0) (hide yes) (show_name no) (do_not_autoplace no) (effects (font (size 1.27 1.27))))
  (property "Value" "GND" (at 158.75 109.728 0) (show_name no) (do_not_autoplace no) (effects (font (size 1.27 1.27))))
  (property "Footprint" "" (at 158.75 105.41 0) (hide yes) (show_name no) (do_not_autoplace no) (effects (font (size 1.27 1.27))))
  (property "Datasheet" "" (at 158.75 105.41 0) (hide yes) (show_name no) (do_not_autoplace no) (effects (font (size 1.27 1.27))))
  (property "Description" "Power symbol creates a global label with name \"GNDREF\" , reference supply ground" (at 158.75 105.41 0) (hide yes) (show_name no) (do_not_autoplace no) (effects (font (size 1.27 1.27))))
  (pin "1"))
 (symbol
  (lib_id "Device:D_TVS_Filled")
  (at 119.38 99.06 270)
  (unit 1)
  (body_style 1)
  (exclude_from_sim no)
  (in_bom yes)
  (on_board yes)
  (in_pos_files yes)
  (dnp no)
  (property "Reference" "TVS1" (at 121.158 104.902 90) (show_name no) (do_not_autoplace no) (effects (font (size 1.27 1.27)) (justify left)))
  (property "Value" "P6KE36CA" (at 121.158 102.6161 90) (show_name no) (do_not_autoplace no) (effects (font (size 1.27 1.27)) (justify left)))
  (property "Footprint" "Diode_THT:D_DO-15_P10.16mm_Horizontal" (at 119.38 99.06 0) (hide yes) (show_name no) (do_not_autoplace no) (effects (font (size 1.27 1.27))))
  (property "Datasheet" "https://www.littelfuse.com/assetdocs/tvs-diodes-p6ke-datasheet?assetguid=620a3cb5-3282-4670-8b03-66f21bc75523" (at 119.38 99.06 0) (hide yes) (show_name no) (do_not_autoplace no) (effects (font (size 1.27 1.27))))
  (property "Description" "Bidirectional transient-voltage-suppression diode, filled shape" (at 119.38 99.06 0) (hide yes) (show_name no) (do_not_autoplace no) (effects (font (size 1.27 1.27))))
  (property "Breakdown Voltage" "30.8V" (at 121.158 100.33 90) (show_name no) (do_not_autoplace no) (effects (font (size 1.27 1.27)) (justify left)))
  (pin "1")
  (pin "2"))
 (symbol
  (lib_id "power:VCC")
  (at 205.74 93.98 0)
  (unit 1)
  (body_style 1)
  (exclude_from_sim no)
  (in_bom yes)
  (on_board yes)
  (in_pos_files yes)
  (dnp no)
  (property "Reference" "#PWR012" (at 205.74 97.79 0) (hide yes) (show_name no) (do_not_autoplace no) (effects (font (size 1.27 1.27))))
  (property "Value" "+15V" (at 205.74 90.17 0) (show_name no) (do_not_autoplace no) (effects (font (size 1.27 1.27))))
  (property "Footprint" "" (at 205.74 93.98 0) (hide yes) (show_name no) (do_not_autoplace no) (effects (font (size 1.27 1.27))))
  (property "Datasheet" "" (at 205.74 93.98 0) (hide yes) (show_name no) (do_not_autoplace no) (effects (font (size 1.27 1.27))))
  (property "Description" "Power symbol creates a global label with name \"VCC\"" (at 205.74 93.98 0) (hide yes) (show_name no) (do_not_autoplace no) (effects (font (size 1.27 1.27))))
  (pin "1"))
 (symbol
  (lib_id "Diode:1N5822")
  (at 129.54 93.98 180)
  (unit 1)
  (body_style 1)
  (exclude_from_sim no)
  (in_bom yes)
  (on_board yes)
  (in_pos_files yes)
  (dnp no)
  (property "Reference" "D2" (at 129.54 91.186 0) (show_name no) (do_not_autoplace no) (effects (font (size 1.27 1.27))))
  (property "Value" "1N5822" (at 129.54 96.774 0) (show_name no) (do_not_autoplace no) (effects (font (size 1.27 1.27))))
  (property "Footprint" "Diode_THT:D_DO-201AD_P15.24mm_Horizontal" (at 129.54 89.535 0) (hide yes) (show_name no) (do_not_autoplace no) (effects (font (size 1.27 1.27))))
  (property "Datasheet" "http://www.vishay.com/docs/88526/1n5820.pdf" (at 129.54 93.98 0) (hide yes) (show_name no) (do_not_autoplace no) (effects (font (size 1.27 1.27))))
  (property "Description" "40V 3A Schottky Barrier Rectifier Diode, DO-201AD" (at 129.54 93.98 0) (hide yes) (show_name no) (do_not_autoplace no) (effects (font (size 1.27 1.27))))
  (property "Max Current" "3A" (at 129.54 98.806 0) (show_name no) (do_not_autoplace no) (effects (font (size 1.27 1.27))))
  (property "Link" "https://www.multcomercial.com.br/diodo-retificador-1n5822rl-do-201ad-on.html" (at 129.54 93.98 0) (hide yes) (show_name no) (do_not_autoplace no) (effects (font (size 1.27 1.27))))
  (pin "1")
  (pin "2"))
 (symbol
  (lib_id "power:GNDREF")
  (at 138.43 105.41 0)
  (unit 1)
  (body_style 1)
  (exclude_from_sim no)
  (in_bom yes)
  (on_board yes)
  (in_pos_files yes)
  (dnp no)
  (property "Reference" "#PWR014" (at 138.43 111.76 0) (hide yes) (show_name no) (do_not_autoplace no) (effects (font (size 1.27 1.27))))
  (property "Value" "GND" (at 138.43 109.728 0) (show_name no) (do_not_autoplace no) (effects (font (size 1.27 1.27))))
  (property "Footprint" "" (at 138.43 105.41 0) (hide yes) (show_name no) (do_not_autoplace no) (effects (font (size 1.27 1.27))))
  (property "Datasheet" "" (at 138.43 105.41 0) (hide yes) (show_name no) (do_not_autoplace no) (effects (font (size 1.27 1.27))))
  (property "Description" "Power symbol creates a global label with name \"GNDREF\" , reference supply ground" (at 138.43 105.41 0) (hide yes) (show_name no) (do_not_autoplace no) (effects (font (size 1.27 1.27))))
  (pin "1")))
